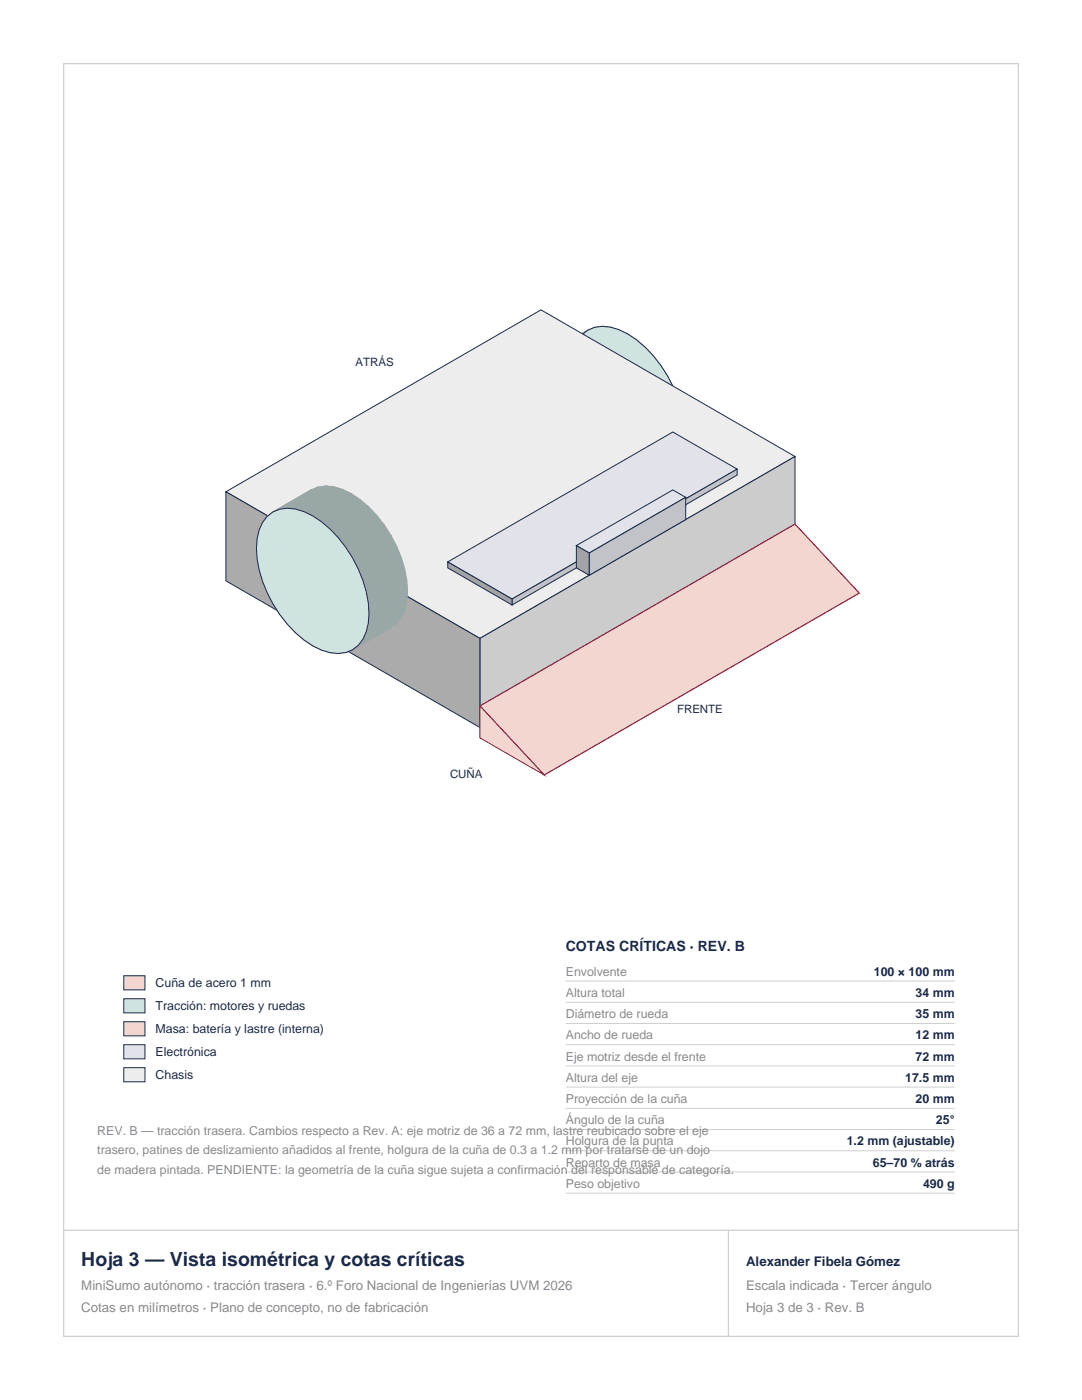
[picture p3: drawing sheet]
<svg xmlns="http://www.w3.org/2000/svg" width="216mm" height="279mm" viewBox="0 0 216 279" stroke-linecap="round" stroke-linejoin="round" font-family="sans-serif">
<path d="M12.7 12.7h190.5v254h-190.5zM12.7 245.5h190.5M145.3 245.5v21.2" fill="none" stroke="#cfcfcf" stroke-width=".25"/>
<g fill="#99a8a6" stroke="#99a8a6" stroke-width=".2">
<path d="M106.5 75.6l7.7-4.4-.2 1.9-7.7 4.5z" fill-rule="evenodd"/>
<path d="M106.9 73.9l7.7-4.4-.4 1.7-7.7 4.4z" fill-rule="evenodd"/>
<path d="M107.6 72.4l7.7-4.4-.7 1.5-7.7 4.4z" fill-rule="evenodd"/>
<path d="M108.5 71.2l7.7-4.4-.9 1.2-7.7 4.4z" fill-rule="evenodd"/>
<path d="M108.5 71.2l1.1-.9 7.7-4.4-1.1 .9z" fill-rule="evenodd"/>
<path d="M109.6 70.3l7.7-4.4 1.4-.6-7.7 4.5z" fill-rule="evenodd"/>
<path d="M111 69.8l7.7-4.5 1.5-.2-7.7 4.5z" fill-rule="evenodd"/>
<path d="M112.5 69.6l7.7-4.5 1.6 .2-7.7 4.4z" fill-rule="evenodd"/>
<path d="M114.1 69.7l7.7-4.4 1.7 .5-7.7 4.4z" fill-rule="evenodd"/>
<path d="M115.8 70.2l7.7-4.4 1.8 .9-7.7 4.4z" fill-rule="evenodd"/>
<path d="M117.6 71.1l7.7-4.4 1.7 1.1-7.7 4.5z" fill-rule="evenodd"/>
<path d="M119.3 72.3l7.7-4.5 1.7 1.5-7.7 4.4z" fill-rule="evenodd"/>
<path d="M121 73.7l7.7-4.4 1.7 1.7-7.7 4.5z" fill-rule="evenodd"/>
<path d="M122.7 75.5l7.7-4.5 1.5 1.9-7.7 4.5z" fill-rule="evenodd"/>
<path d="M124.2 77.4l7.7-4.5 1.3 2.1-7.7 4.5z" fill-rule="evenodd"/>
<path d="M125.5 79.5l7.7-4.5 1.2 2.2-7.7 4.5z" fill-rule="evenodd"/>
<path d="M126.7 81.7l7.7-4.5 .9 2.3-7.7 4.5z" fill-rule="evenodd"/>
<path d="M127.6 84l7.7-4.5 .7 2.3-7.7 4.4z" fill-rule="evenodd"/>
<path d="M128.3 86.2l7.7-4.4 .4 2.2-7.7 4.4z" fill-rule="evenodd"/>
<path d="M128.7 88.4l7.7-4.4 .1 2.1-7.7 4.4z" fill-rule="evenodd"/>
<path d="M128.8 90.5l7.7-4.4-.1 2-7.7 4.4z" fill-rule="evenodd"/>
<path d="M128.7 92.5l7.7-4.4-.4 1.7-7.7 4.4z" fill-rule="evenodd"/>
<path d="M128.3 94.2l7.7-4.4-.7 1.5-7.7 4.4z" fill-rule="evenodd"/>
<path d="M127.6 95.7l7.7-4.4-.9 1.2-7.7 4.4z" fill-rule="evenodd"/>
<path d="M125.5 97.8l1.2-.9 7.7-4.4-1.2 .9z" fill-rule="evenodd"/>
<path d="M124.2 98.4l7.7-4.5 1.3-.5-7.7 4.4z" fill-rule="evenodd"/>
<path d="M122.7 98.6l7.7-4.5 1.5-.2-7.7 4.5z" fill-rule="evenodd"/>
<path d="M121 98.4l7.7-4.4 1.7 .1-7.7 4.5z" fill-rule="evenodd"/>
<path d="M119.3 97.9l7.7-4.5 1.7 .6-7.7 4.4z" fill-rule="evenodd"/>
<path d="M117.6 97l7.7-4.4 1.7 .8-7.7 4.5z" fill-rule="evenodd"/>
<path d="M115.8 95.9l7.7-4.5 1.8 1.2-7.7 4.4z" fill-rule="evenodd"/>
<path d="M114.1 94.4l7.7-4.5 1.7 1.5-7.7 4.5z" fill-rule="evenodd"/>
<path d="M112.5 92.7l7.7-4.5 1.6 1.7-7.7 4.5z" fill-rule="evenodd"/>
<path d="M111 90.7l7.7-4.4 1.5 1.9-7.7 4.5z" fill-rule="evenodd"/>
<path d="M109.6 88.7l7.7-4.5 1.4 2.1-7.7 4.4z" fill-rule="evenodd"/>
<path d="M108.5 86.4l7.7-4.4 1.1 2.2-7.7 4.5z" fill-rule="evenodd"/>
<path d="M107.6 84.2l7.7-4.5 .9 2.3-7.7 4.4z" fill-rule="evenodd"/>
<path d="M106.9 81.9l7.7-4.4 .7 2.2-7.7 4.5z" fill-rule="evenodd"/>
<path d="M106.5 79.7l7.7-4.5 .4 2.3-7.7 4.4z" fill-rule="evenodd"/>
<path d="M106.3 77.6l7.7-4.5 .2 2.1-7.7 4.5z" fill-rule="evenodd"/>
</g>
<path d="M116.2 66.8a5.9 5.9 0 0 1 5.6-1.5 18 18 0 0 1 10.1 7.6 24 24 0 0 1 4.6 13.2 8.9 8.9 0 0 1-2.1 6.4 5.9 5.9 0 0 1-5.7 1.5 18 18 0 0 1-10-7.7 24 24 0 0 1-4.7-13.2 8.9 8.9 0 0 1 2.2-6.3z" fill-rule="evenodd" fill="#cfe3e0" stroke="#1b2a4a" stroke-width=".2"/>
<path d="M45.1 98.1l62.8-36.3 50.7 29.3-62.8 36.3z" fill-rule="evenodd" fill="#ededed" stroke="#1b2a4a" stroke-width=".2"/>
<path d="M95.8 127.4l62.8-36.3v17.8l-62.8 36.3z" fill-rule="evenodd" fill="#ccc" stroke="#1b2a4a" stroke-width=".2"/>
<path d="M45.1 98.1l50.7 29.3v17.8l-50.7-29.3z" fill-rule="evenodd" fill="#ababab" stroke="#1b2a4a" stroke-width=".2"/>
<path d="M89.3 112.1l45-25.9 12.8 7.4-44.9 26z" fill-rule="evenodd" fill="#e2e2ea" stroke="#1b2a4a" stroke-width=".2"/>
<path d="M102.2 119.6l44.9-26v1.2l-44.9 25.9z" fill-rule="evenodd" fill="#c2c2c9" stroke="#1b2a4a" stroke-width=".2"/>
<path d="M89.3 112.1l12.9 7.5v1.1l-12.9-7.4z" fill-rule="evenodd" fill="#a3a3a8" stroke="#1b2a4a" stroke-width=".2"/>
<path d="M115 108.9l19.3-11.1 2.5 1.5-19.2 11.1z" fill-rule="evenodd" fill="#e2e2ea" stroke="#1b2a4a" stroke-width=".2"/>
<path d="M117.6 110.4l19.2-11.1v4.4l-19.2 11.1z" fill-rule="evenodd" fill="#c2c2c9" stroke="#1b2a4a" stroke-width=".2"/>
<path d="M115 108.9l2.6 1.5v4.4l-2.6-1.5z" fill-rule="evenodd" fill="#a3a3a8" stroke="#1b2a4a" stroke-width=".2"/>
<g fill="#99a8a6" stroke="#99a8a6" stroke-width=".2">
<path d="M51.3 107.5l7.7-4.5-.1 2-7.7 4.4z" fill-rule="evenodd"/>
<path d="M51.7 105.8l7.7-4.5-.4 1.7-7.7 4.5z" fill-rule="evenodd"/>
<path d="M52.4 104.3l7.7-4.5-.7 1.5-7.7 4.5z" fill-rule="evenodd"/>
<path d="M53.3 103.1l7.7-4.5-.9 1.2-7.7 4.5z" fill-rule="evenodd"/>
<path d="M53.3 103.1l1.2-.9 7.7-4.5-1.2 .9z" fill-rule="evenodd"/>
<path d="M54.5 102.2l7.7-4.5 1.3-.5-7.7 4.4z" fill-rule="evenodd"/>
<path d="M55.8 101.6l7.7-4.4 1.5-.2-7.7 4.4z" fill-rule="evenodd"/>
<path d="M57.3 101.4l7.7-4.4 1.6 .1-7.7 4.5z" fill-rule="evenodd"/>
<path d="M58.9 101.6l7.7-4.5 1.7 .6-7.7 4.4z" fill-rule="evenodd"/>
<path d="M60.6 102.1l7.7-4.4 1.8 .8-7.7 4.5z" fill-rule="evenodd"/>
<path d="M62.4 103l7.7-4.5 1.8 1.2-7.7 4.4z" fill-rule="evenodd"/>
<path d="M64.2 104.1l7.7-4.4 1.7 1.5-7.7 4.4z" fill-rule="evenodd"/>
<path d="M65.9 105.6l7.7-4.4 1.6 1.7-7.7 4.4z" fill-rule="evenodd"/>
<path d="M67.5 107.3l7.7-4.4 1.5 1.9-7.7 4.4z" fill-rule="evenodd"/>
<path d="M69 109.2l7.7-4.4 1.3 2.1-7.7 4.4z" fill-rule="evenodd"/>
<path d="M70.3 111.3l7.7-4.4 1.2 2.2-7.7 4.4z" fill-rule="evenodd"/>
<path d="M71.5 113.5l7.7-4.4 .9 2.3-7.7 4.4z" fill-rule="evenodd"/>
<path d="M72.4 115.8l7.7-4.4 .7 2.2-7.7 4.5z" fill-rule="evenodd"/>
<path d="M73.1 118.1l7.7-4.5 .4 2.3-7.7 4.4z" fill-rule="evenodd"/>
<path d="M73.5 120.3l7.7-4.4 .1 2.1-7.7 4.4z" fill-rule="evenodd"/>
<path d="M73.6 122.4l7.7-4.4-.1 1.9-7.7 4.5z" fill-rule="evenodd"/>
<path d="M73.5 124.4l7.7-4.5-.4 1.7-7.7 4.5z" fill-rule="evenodd"/>
<path d="M73.1 126.1l7.7-4.5-.7 1.5-7.7 4.5z" fill-rule="evenodd"/>
<path d="M72.4 127.6l7.7-4.5-.9 1.2-7.7 4.5z" fill-rule="evenodd"/>
<path d="M70.3 129.7l1.2-.9 7.7-4.5-1.2 .9z" fill-rule="evenodd"/>
<path d="M69 130.2l7.7-4.4 1.3-.6-7.7 4.5z" fill-rule="evenodd"/>
<path d="M67.5 130.4l7.7-4.4 1.5-.2-7.7 4.4z" fill-rule="evenodd"/>
<path d="M65.9 130.3l7.7-4.5 1.6 .2-7.7 4.4z" fill-rule="evenodd"/>
<path d="M64.2 129.7l7.7-4.4 1.7 .5-7.7 4.5z" fill-rule="evenodd"/>
<path d="M62.4 128.9l7.7-4.5 1.8 .9-7.7 4.4z" fill-rule="evenodd"/>
<path d="M60.6 127.7l7.7-4.4 1.8 1.1-7.7 4.5z" fill-rule="evenodd"/>
<path d="M58.9 126.2l7.7-4.4 1.7 1.5-7.7 4.4z" fill-rule="evenodd"/>
<path d="M57.3 124.5l7.7-4.4 1.6 1.7-7.7 4.4z" fill-rule="evenodd"/>
<path d="M55.8 122.6l7.7-4.4 1.5 1.9-7.7 4.4z" fill-rule="evenodd"/>
<path d="M54.5 120.5l7.7-4.4 1.3 2.1-7.7 4.4z" fill-rule="evenodd"/>
<path d="M53.3 118.3l7.7-4.4 1.2 2.2-7.7 4.4z" fill-rule="evenodd"/>
<path d="M52.4 116l7.7-4.4 .9 2.3-7.7 4.4z" fill-rule="evenodd"/>
<path d="M51.7 113.8l7.7-4.5 .7 2.3-7.7 4.4z" fill-rule="evenodd"/>
<path d="M51.3 111.5l7.7-4.4 .4 2.2-7.7 4.5z" fill-rule="evenodd"/>
<path d="M51.2 109.4l7.7-4.4 .1 2.1-7.7 4.4z" fill-rule="evenodd"/>
</g>
<path d="M53.3 103.1a5.9 5.9 0 0 1 5.6-1.5 18 18 0 0 1 10.1 7.6 24 24 0 0 1 4.6 13.2 8.9 8.9 0 0 1-2.1 6.4 5.9 5.9 0 0 1-5.6 1.5 18 18 0 0 1-10.1-7.7 24 24 0 0 1-4.6-13.2 8.9 8.9 0 0 1 2.1-6.3z" fill-rule="evenodd" fill="#cfe3e0" stroke="#1b2a4a" stroke-width=".2"/>
<path d="M95.8 140.9l62.8-36.3 12.9 13.8-62.9 36.3z" fill-rule="evenodd" fill="#f3d6cf" stroke="#c8102e" stroke-width=".25"/>
<path d="M95.8 140.9l12.8 13.8-12.8-7.4z" fill="#f3d6cf" stroke="#c8102e" stroke-width=".2"/>
<path d="M24.7 194.7h4.2v2.9h-4.2z" fill-rule="evenodd" fill="#f3d6cf" stroke="#1b2a4a" stroke-width=".2"/>
<path d="M24.7 199.3h4.2v2.8h-4.2z" fill-rule="evenodd" fill="#cfe3e0" stroke="#1b2a4a" stroke-width=".2"/>
<path d="M24.7 203.9h4.2v2.8h-4.2z" fill-rule="evenodd" fill="#f2e3c4" stroke="#1b2a4a" stroke-width=".2"/>
<path d="M24.7 208.5h4.2v2.8h-4.2z" fill-rule="evenodd" fill="#e2e2ea" stroke="#1b2a4a" stroke-width=".2"/>
<path d="M24.7 213.1h4.2v2.8h-4.2z" fill-rule="evenodd" fill="#ededed" stroke="#1b2a4a" stroke-width=".2"/>
<path d="M112.9 195.8h77.6M112.9 200h77.6M112.9 204.3h77.6M112.9 208.5h77.6M112.9 212.7h77.6M112.9 217h77.6M112.9 221.2h77.6M112.9 225.4h77.6M112.9 229.7h77.6M112.9 233.9h77.6M112.9 238.1h77.6" fill="none" stroke="#cfcfcf" stroke-width=".2"/>
<text font-size="3.9" fill="#1b2a4a" x="16.2" y="252.6">Hoja 3 — Vista isométrica y cotas críticas</text>
<text font-size="2.8" fill="#1b2a4a" x="112.9" y="189.8">COTAS CRÍTICAS · REV. B</text>
<g font-size="2.6" fill="#8a8a8a">
<text x="16.2" y="257.5">MiniSumo autónomo · tracción trasera · 6.º Foro Nacional de Ingenierías UVM 2026</text>
<text x="148.9" y="257.5">Escala indicada · Tercer ángulo</text>
<text x="16.2" y="261.8">Cotas en milímetros · Plano de concepto, no de fabricación</text>
<text x="148.9" y="261.8">Hoja 3 de 3 · Rev. B</text>
</g>
<text font-size="2.6" fill="#1b2a4a" x="148.9" y="252.6">Alexander Fibela Gómez</text>
<g font-size="2.5" fill="#1b2a4a">
<text x="31" y="197">Cuña de acero 1 mm</text>
<text x="174.4" y="194.7">100 × 100 mm</text>
<text x="31" y="201.6">Tracción: motores y ruedas</text>
<text x="182.7" y="199">34 mm</text>
<text x="182.7" y="203.2">35 mm</text>
<text x="31" y="206.2">Masa: batería y lastre (interna)</text>
<text x="182.7" y="207.4">12 mm</text>
<text x="31" y="210.8">Electrónica</text>
<text x="31" y="215.4">Chasis</text>
<text x="180.6" y="215.9">17.5 mm</text>
<text x="182.7" y="211.7">72 mm</text>
<text x="182.7" y="220.1">20 mm</text>
<text x="186.8" y="224.4">25°</text>
<text x="169" y="228.6">1.2 mm (ajustable)</text>
<text x="174.2" y="232.8">65–70 % atrás</text>
<text x="184.2" y="237.1">490 g</text>
</g>
<g font-size="2.5" fill="#8a8a8a">
<text x="112.9" y="194.7">Envolvente</text>
<text x="112.9" y="199">Altura total</text>
<text x="112.9" y="203.2">Diámetro de rueda</text>
<text x="112.9" y="207.4">Ancho de rueda</text>
<text x="112.9" y="211.7">Eje motriz desde el frente</text>
<text x="112.9" y="215.9">Altura del eje</text>
<text x="112.9" y="220.1">Proyección de la cuña</text>
<text x="19.4" y="226.5">REV. B — tracción trasera. Cambios respecto a Rev. A: eje motriz de 36 a 72 mm, lastre reubicado sobre el eje</text>
<text x="112.9" y="224.4">Ángulo de la cuña</text>
<text x="19.4" y="230.4">trasero, patines de deslizamiento añadidos al frente, holgura de la cuña de 0.3 a 1.2 mm por tratarse de un dojo</text>
<text x="112.9" y="228.6">Holgura de la punta</text>
<text x="112.9" y="232.8">Reparto de masa</text>
<text x="19.4" y="234.2">de madera pintada. PENDIENTE: la geometría de la cuña sigue sujeta a confirmación del responsable de categoría.</text>
<text x="112.9" y="237.1">Peso objetivo</text>
</g>
<g font-size="2.3" fill="#1b2a4a">
<text x="70.9" y="73.1">ATRÁS</text>
<text x="135.1" y="142.3">FRENTE</text>
<text x="89.8" y="155.3">CUÑA</text>
</g>
</svg>
